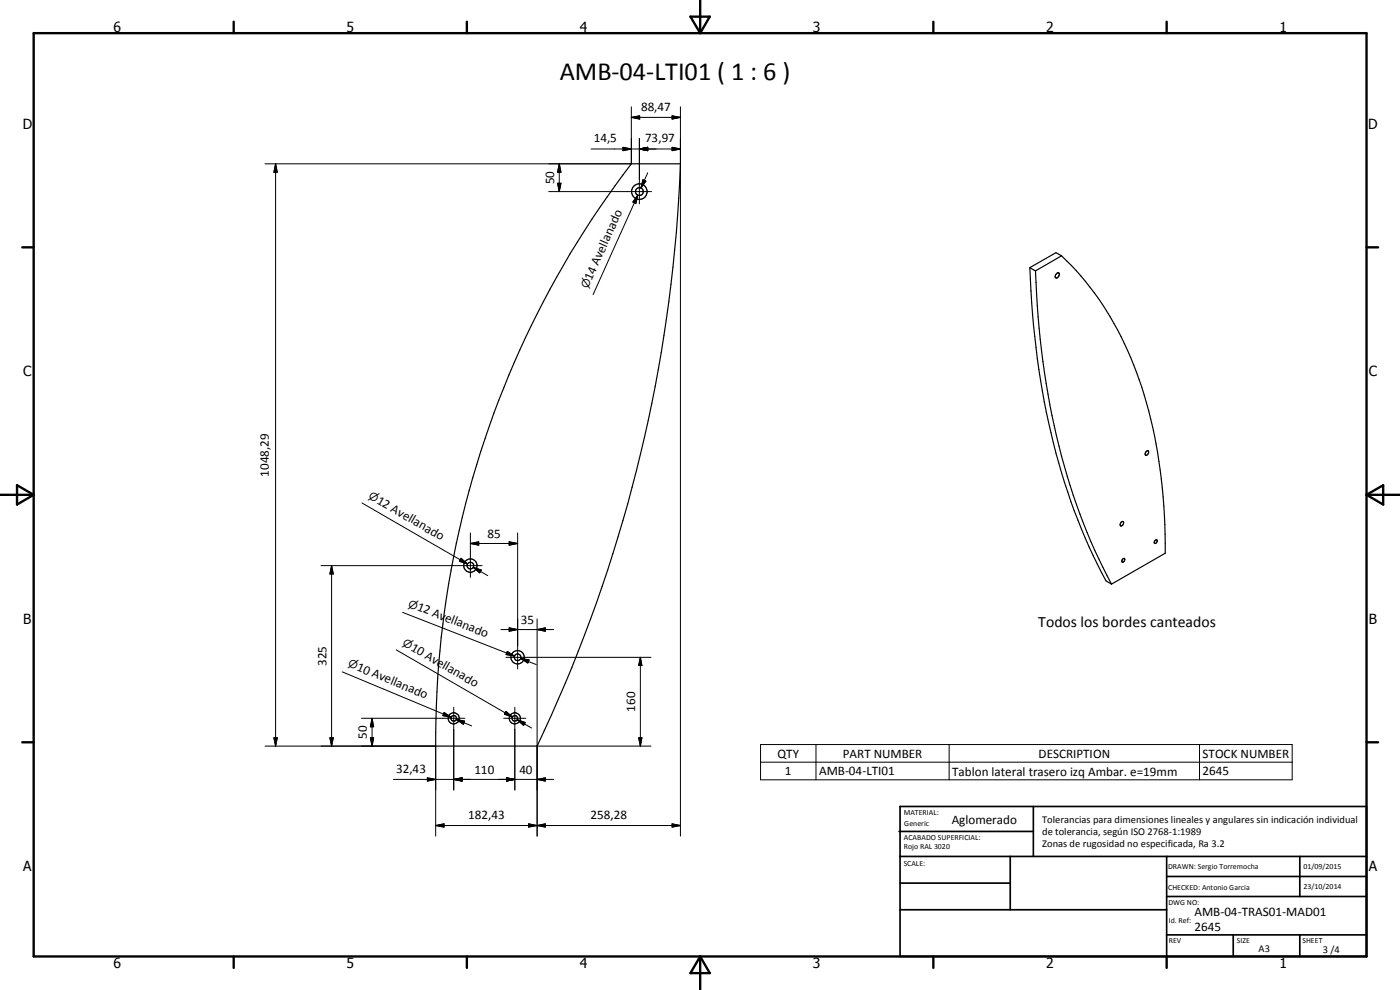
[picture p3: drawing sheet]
<svg xmlns="http://www.w3.org/2000/svg" width="420mm" height="297mm" viewBox="0 0 420 297" stroke-linecap="round" stroke-linejoin="round" font-family="sans-serif">
<g fill="none" stroke="#000" stroke-width=".35">
<path d="M189.5 49.1h14.7a444.8 444.8 0 0 1-43 174.8h-30.4a284.2 284.2 0 0 1 58.7-174.8zM318.6 76.8l-1.7-1-7.8 4.5M318.6 76.8l-7.8 4.5M318.6 76.8a96.5 96.5 0 0 1 26.2 46.5 165.8 165.8 0 0 1 4.9 42.7l-16.1 9.3M309.1 80.3l1.7 1M309.1 80.3a238.4 238.4 0 0 0 12.3 70.2 170.2 170.2 0 0 0 10.5 23.8l1.7 1M310.8 81.3a226.4 226.4 0 0 0 16.6 81.1l6.2 12.9M317.1 82l.5-.2a.89 .89 0 0 1 .1 1.1 .89 .89 0 0 1-.9 .4l-.1-.5zM344.1 135.4l.3-.1a.76 .76 0 0 1 .3 .8 .76 .76 0 0 1-.8 .6 .8 .8 0 0 1 .2-1.3zM336.6 156.6a.39 .39 0 0 1 .5-.1 .39 .39 0 0 1 .1 .6 .54 .54 0 0 1-.4 .6 .54 .54 0 0 1-.6-.3zM337 167.7l.5-.1a.64 .64 0 0 1 0 .7 .64 .64 0 0 1-.8 .2zM346.7 162.1l.3-.1a.44 .44 0 0 1 .3 .3 .44 .44 0 0 1-.2 .5l-.3 .3-.4-.2z"/>
<circle cx="191.9" cy="57.5" r="2.35"/>
<circle cx="191.9" cy="57.5" r="1.17"/>
<circle cx="141.2" cy="169.7" r="1"/>
<circle cx="141.2" cy="169.7" r="2"/>
<circle cx="155.3" cy="197.2" r="2.01"/>
<circle cx="155.4" cy="197.2" r="1"/>
<circle cx="136.2" cy="215.5" r="1.68"/>
<circle cx="136.2" cy="215.6" r=".84"/>
<circle cx="154.5" cy="215.5" r="1.67"/>
<circle cx="154.5" cy="215.5" r=".83"/>
</g>
<g fill="none" stroke="#000" stroke-width=".71">
<path d="M10.1 9.9h400v277.1h-400zM70.1 6.5v3.4M140.1 6.5v3.4M207.2 5h5.8l-2.9 4.9zM210.1 0v9.9M280.1 6.5v3.4M350.1 6.5v3.4M6.7 74.2h3.4M410.1 74.2h3.5M.1 148.5h10M5.1 145.6l5 2.9-5 2.9zM410.1 148.5h10"/>
<path d="M410.1 148.5l5-2.9v5.8zM6.7 222.7h3.4M410.1 222.7h3.5M70.1 287v3.4M140.1 287v3.4M210.1 287v10M210.1 287l2.9 5h-5.8zM280.1 287v3.4M350.1 287v3.4"/>
</g>
<g fill="none" stroke="#000" stroke-width=".51">
<path d="M269.8 249.5h40.3M270.1 242h140v45h-140zM270.1 257h140M303.2 257v16M310.1 242v15M350.1 257v30M390.1 257v12M270.1 265h33.1M270.1 273h80M350.1 269h60M350.1 263h60M350.1 280.5h60"/>
<path d="M370.1 280.5v6.5M390.1 280.5v6.5"/>
</g>
<g fill="none" stroke="#000" stroke-width=".3">
<path d="M189.5 35.2l2.5-.4v.9zM189.5 32v17.1h-110M189.5 35.2h14.7M201.7 34.8l2.5 .4-2.5 .5zM204.2 32v218.9M82.7 49.1l.5 2.5h-1zM82.7 49.1v174.8M82.7 49.1l.5 2.6h-1zM164.7 57.5h30.8M167.3 55h1l-.5 2.5zM167.8 49.1l.5 2.5h-1zM167.8 49.1l.5 2.6h-1z"/>
<path d="M167.8 49.1v8.4M177.4 44.7h26.8M187 44.2l2.5 .5-2.5 .5zM191.4 58.5l-.6 2.5-.9-.4zM191.4 58.5l-1 2.3M191.4 58.5l-13.4 29.9M191.9 44.7l2.5-.5v1zM191.9 41.5v19.7M192.9 53.9l.9 .5-1.4 2zM194.4 51.9l-2 4.5M201.7 44.2l2.5 .5-2.5 .5zM108.7 150.9l31.6 18.3"/>
<path d="M141.2 159.9v13.3M155.4 159.9v40.8M96.3 169.7h48.4M99.5 169.7l.5 2.5h-1zM99.5 169.7v54.2M138.1 167.9l2.2 1.3M138.4 167.5l1.9 1.7-2.4-.8zM141.2 163.1l2.5-.5v1zM141.2 163.1h14.2M142 170.2l2.4 .8-.4 .9zM142 170.2l4.4 2.5M152.8 162.6l2.6 .5-2.6 .5z"/>
<path d="M118.9 195l34.9 20.1M120.8 183.7l33.6 13.1M150.3 188.9h15.8M151.8 197.2h43.6M152.1 195.9l2.3 .9M152.3 195.5l2.1 1.3-2.5-.4zM152.8 188.4l2.6 .5-2.6 .5zM156.3 197.6l2.5 .4-.4 .9zM156.3 197.6l4.6 1.8M161.2 188.9l2.4-.5v1zM161.2 185.7v65.2M192.2 197.2l.4 2.5h-.9z"/>
<path d="M192.2 197.2v26.7M102.7 201.6l32.7 13.6M108.5 215.5h31M111.7 215.5l.4 2.6h-.9zM111.7 215.5v8.4M133.3 213.8l2.1 1.4-2.5-.5zM136.2 212.2v24.8M136.9 215.9l2.5 .5-.3 .9zM136.9 215.9l4.7 1.9M151.2 215.5h6.6M151.8 213.4l2 1.7-2.4-.8zM154.5 212.2v24.8"/>
<path d="M155.2 215.9l2.4 .9-.5 .8zM155.2 215.9l4.3 2.5M79.5 223.9h51.3v27M82.2 221.4h1l-.5 2.5zM99 221.4h1l-.5 2.5zM111.2 221.4h.9l-.4 2.5zM118.1 233.8h48M128.3 233.4l2.5 .4-2.5 .6zM136.2 233.8l2.5-.4v1zM152 233.4l2.5 .4-2.5 .6zM161.2 233.8l2.4-.4v1zM161.2 223.9h34.2"/>
<path d="M191.7 221.4h.9l-.4 2.5zM228.2 223.4h159.6v10.6h-159.6zM228.2 228.7h159.6M244.9 223.4v10.6M284.8 223.4v10.6M360 223.4v10.6M130.8 247.7l2.5-.5v1zM130.8 247.7h73.4M158.7 247.2l2.5 .5-2.5 .5zM161.2 247.7l2.4-.5v1zM201.7 247.2l2.5 .5-2.5 .5z"/>
</g>
<g fill="#000">
<path d="M189.5 35.2l2.5-.4v.9zM201.7 34.8l2.5 .4-2.5 .5zM82.7 49.1l.5 2.5h-1zM167.3 55h1l-.5 2.5zM167.8 49.1l.5 2.5h-1zM187 44.2l2.5 .5-2.5 .5zM192.9 53.9l.9 .5-1.4 2zM191.9 44.7l2.5-.5v1zM201.7 44.2l2.5 .5-2.5 .5zM191.4 58.5l-.6 2.5-.9-.4zM99.5 169.7l.5 2.5h-1zM138.4 167.5l1.9 1.7-2.4-.8z"/>
<path d="M141.2 163.1l2.5-.5v1zM142 170.2l2.4 .8-.4 .9zM152.8 162.6l2.6 .5-2.6 .5zM152.3 195.5l2.1 1.3-2.5-.4zM152.8 188.4l2.6 .5-2.6 .5zM156.3 197.6l2.5 .4-.4 .9zM161.2 188.9l2.4-.5v1zM192.2 197.2l.4 2.5h-.9zM111.7 215.5l.4 2.6h-.9zM133.3 213.8l2.1 1.4-2.5-.5zM136.9 215.9l2.5 .5-.3 .9zM151.8 213.4l2 1.7-2.4-.8z"/>
<path d="M155.2 215.9l2.4 .9-.5 .8zM82.2 221.4h1l-.5 2.5zM99 221.4h1l-.5 2.5zM111.2 221.4h.9l-.4 2.5zM128.3 233.4l2.5 .4-2.5 .6zM136.2 233.8l2.5-.4v1zM152 233.4l2.5 .4-2.5 .6zM161.2 233.8l2.4-.4v1zM191.7 221.4h.9l-.4 2.5zM130.8 247.7l2.5-.5v1zM158.7 247.2l2.5 .5-2.5 .5zM161.2 247.7l2.4-.5v1z"/>
<path d="M201.7 247.2l2.5 .5-2.5 .5z"/>
</g>
<text font-size="7.9" x="168" y="24">AMB-04-LTI01 ( 1 : 6 )</text>
<text font-size="4.7" x="311.6" y="188.1">Todos los bordes canteados</text>
<g font-size="4.2">
<text x="34" y="9.6">6</text>
<text x="104" y="9.6">5</text>
<text x="174" y="9.6">4</text>
<text x="244" y="9.6">3</text>
<text x="314" y="9.6">2</text>
<text x="384" y="9.6">1</text>
<text x="6.8" y="38.7">D</text>
<text x="410.6" y="38.7">D</text>
<text x="7" y="112.9">C</text>
<text x="410.8" y="112.9">C</text>
<text x="7" y="187.1">B</text>
<text x="410.8" y="187.1">B</text>
<text x="7" y="261.4">A</text>
<text x="410.8" y="261.4">A</text>
<text x="34" y="290.4">6</text>
<text x="104" y="290.4">5</text>
<text x="174" y="290.4">4</text>
<text x="244" y="290.4">3</text>
<text x="314" y="290.4">2</text>
<text x="384" y="290.4">1</text>
</g>
<g font-size="3.9">
<text x="192.4" y="33.2">88,47</text>
<text x="178.2" y="42.6">14,5</text>
<text x="193.6" y="42.6">73,97</text>
<text x="166.3" y="55.3" transform="rotate(-90 166.3 55.3)">50</text>
<text x="177.5" y="84.3" transform="rotate(-66 177.5 84.3)">14 Avellanado</text>
<text x="80.6" y="143" transform="rotate(-90 80.6 143)">1048,29</text>
<text x="112.8" y="150.9" transform="rotate(30 112.8 150.9)">12 Avellanado</text>
<text x="146.3" y="161.5">85</text>
<text x="125" y="183" transform="rotate(21 125 183)">12 Avellanado</text>
<text x="156.3" y="187.4">35</text>
<text x="123.1" y="194.9" transform="rotate(30 123.1 194.9)">10 Avellanado</text>
<text x="98" y="199.8" transform="rotate(-90 98 199.8)">325</text>
<text x="106.9" y="201" transform="rotate(23 106.9 201)">10 Avellanado</text>
<text x="190.6" y="213.5" transform="rotate(-90 190.6 213.5)">160</text>
<text x="110.1" y="221.7" transform="rotate(-90 110.1 221.7)">50</text>
<text x="233.3" y="227.3">QTY</text>
<text x="252.9" y="227.3">PART NUMBER</text>
<text x="311.7" y="227.3">DESCRIPTION</text>
<text x="360.9" y="227.3">STOCK NUMBER</text>
<text x="118.9" y="231.8">32,43</text>
<text x="142.4" y="232.3">110</text>
<text x="155.9" y="232.3">40</text>
<text x="235.6" y="232.6">1</text>
<text x="245.8" y="232.6">AMB-04-LTI01</text>
<text x="285.7" y="232.7">Tablon lateral trasero izq Ambar. e=19mm</text>
<text x="360.9" y="232.6">2645</text>
<text x="140.5" y="245.6">182,43</text>
<text x="177.2" y="245.6">258,28</text>
<text x="285.6" y="247.1">Aglomerado</text>
<text x="358.5" y="275">AMB-04-TRAS01-MAD01</text>
<text x="358.5" y="279.4">2645</text>
</g>
<g font-size="3.3">
<text x="176.4" y="86.8" transform="rotate(-66 176.4 86.8)">n</text>
<text x="110.4" y="149.5" transform="rotate(30 110.4 149.5)">n</text>
<text x="122.3" y="182" transform="rotate(21 122.3 182)">n</text>
<text x="120.6" y="193.5" transform="rotate(30 120.6 193.5)">n</text>
<text x="104.3" y="199.9" transform="rotate(23 104.3 199.9)">n</text>
</g>
<g font-size="3.1">
<text x="312.7" y="246.8">Tolerancias para dimensiones lineales y angulares sin indicación individual</text>
<text x="312.7" y="250.4">de tolerancia, según ISO 2768-1:1989</text>
<text x="312.7" y="254">Zonas de rugosidad no especificada, Ra 3.2</text>
<text x="377.7" y="285.6">A3</text>
<text x="397" y="285.9">3 /4</text>
</g>
<g font-size="2.4">
<text x="271.2" y="244.4">MATERIAL:</text>
<text x="271.3" y="252">ACABADO SUPERFICIAL:</text>
<text x="271.4" y="247.9">Generic</text>
<text x="271.3" y="254.6">Rojo RAL 3020</text>
<text x="271.2" y="259.7">SCALE:</text>
<text x="350.6" y="260.8">DRAWN: Sergio Torremocha</text>
<text x="391.2" y="260.6">01/09/2015</text>
<text x="350.6" y="267">CHECKED: Antonio Garcia</text>
<text x="391.2" y="266.7">23/10/2014</text>
<text x="350.6" y="271.4">DWG NO:</text>
<text x="350.8" y="276.9">Id. Ref:</text>
<text x="350.8" y="282.8">REV</text>
<text x="371.2" y="282.9">SIZE</text>
<text x="390.9" y="282.9">SHEET</text>
</g>
</svg>
